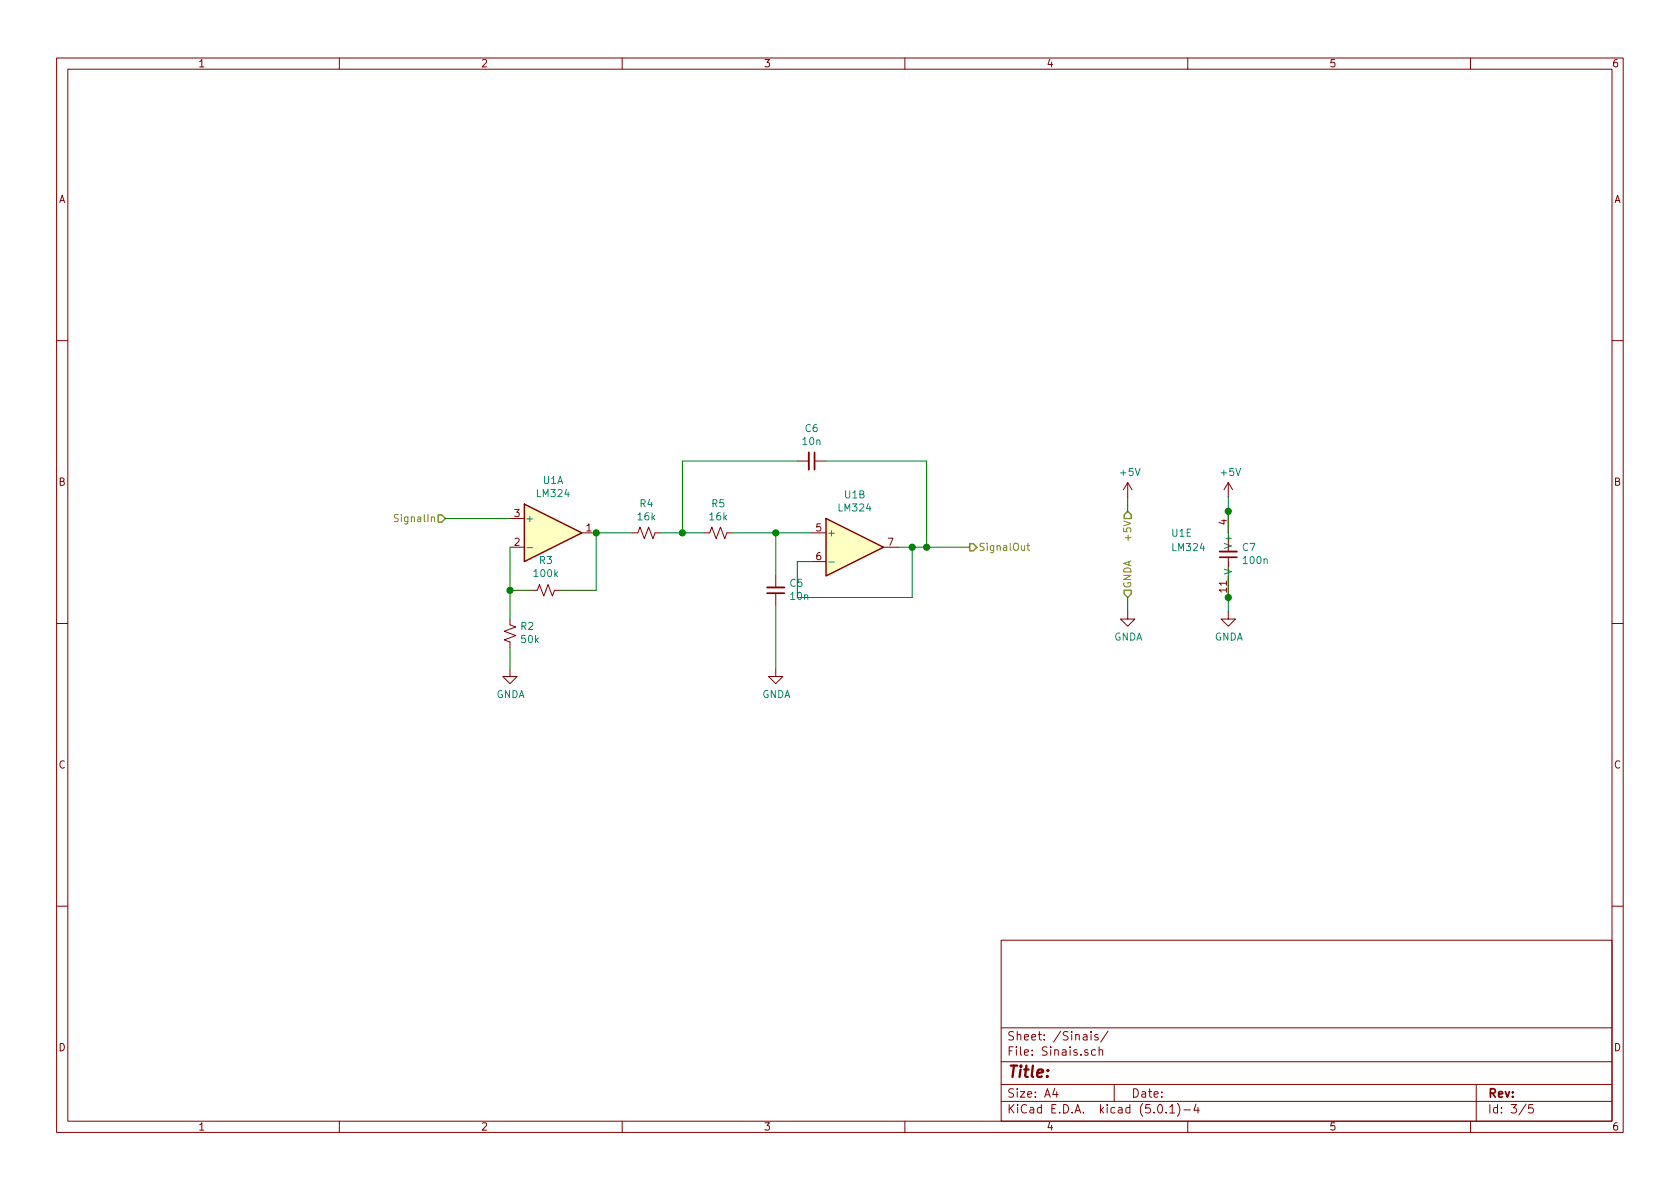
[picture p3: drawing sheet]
<svg xmlns="http://www.w3.org/2000/svg" width="297mm" height="210mm" viewBox="0 0 297 210" stroke-linecap="round" stroke-linejoin="round" font-family="sans-serif">
<g fill="none" stroke="#840000" stroke-width=".18">
<path d="M10 10.3h277v189.9h-277zM12 12.2h273v186.1h-273zM60 10.3v1.9M110 10.3v1.9M160 10.3v1.9M210 10.3v1.9M260 10.3v1.9M10 60.2h2M285 60.2h2M90.2 96.8h2.5M90.2 91.7h2.5M102.9 94.2h2.5"/>
<path d="M111.8 94.2h1l.4-1 .7 2 .8-2 .7 2 .4-1h1M124.5 94.2h1l.4-1 .7 2 .8-2 .7 2 .4-1h1M141 81.5h2M143.5 94.2h2.5M143.5 99.3h2.5M144 81.5h2M156.2 96.8h2.5M199.4 85.3l-.8 1.3M199.4 85.3v2.6M199.4 85.3l.8 1.3M217.2 85.3v2.6M217.2 90.4v3.8"/>
<path d="M217.2 95.5v2M217.2 98.5v2.1M217.2 85.3l-.8 1.3M217.2 85.3l.7 1.3M10 110.3h2M90.2 109.5v1l1 .4-2 .7 2 .8-2 .8 1 .3v1M90.2 118.4v1.2h1.2l-1.2 1.3-1.3-1.3h1.3M94 104.4h1l.4-1 .7 2 .8-2 .8 2 .3-1h1.1M137.2 118.4v1.2h1.2l-1.2 1.3-1.3-1.3h1.3M137.2 101.8v2.1M137.2 104.9v2M199.4 108.2v1.3h1.3l-1.3 1.2-1.3-1.2h1.3"/>
<path d="M217.2 108.2v1.3h1.2l-1.2 1.2-1.3-1.2h1.3M217.2 101.8v3.9M285 110.3h2M10 160.2h2M177 166.3h108v32h-108zM285 160.2h2M60 198.3v1.9M110 198.3v1.9M160 198.3v1.9M177 194.8h108M177 191.8h108M177 187.8h108"/>
<path d="M177 181.8h108M186.5 192.5l-.4 1h1M186.8 193v1M192.9 182.4v.2M192.9 182.9v1M193.7 185.7l-.4-.1-.3 .3 .1 .6h.6M194.1 183a.37 .37 0 0 0-.6 .1l.1 .3 .5 .1 .1 .1-.2 .3-.5-.1M194.3 185.7l.3-.1 .3 .1 .1 .9M194.3 185.1v1.5M195.9 182.3l-1.3 2M197 191.8v3M204.8 195.5l.4-.2a.94 .94 0 0 1 0 1.5 .79 .79 0 0 1-.4-1.3z"/>
<path d="M206.2 196.7v.1M206.8 195.8l.5-.5v1.5M206.8 196.8h.9M208.2 195.1a1.71 1.71 0 0 1 0 2.3M209.3 196.3h1.2M210 198.3v1.9M211.5 195.2l-.4 1.1h.9M211.8 195.8v1M260 198.3v1.9M261 191.8v6.5M269.8 195.2l-1.2 2M271 195.3h-.7v.7l.2-.1 .5 .1 .1 .2-.1 .5-.2 .1-.5-.1"/>
</g>
<g fill="#ffffc2" stroke="#ffffc2" stroke-width=".18">
<path d="M92.7 89.1l10.2 5.1-10.2 5.1z"/>
<path d="M146 91.7l10.2 5.1-10.2 5z"/>
</g>
<path d="M92.7 89.1l10.2 5.1-10.2 5.1zM146 91.7l10.2 5.1-10.2 5z" fill="none" stroke="#840000" stroke-width=".25"/>
<path d="M93.2 96.8h1M146.5 99.4h1M217.2 99.3v.9M216.5 100.7l1.2 .4-1.2 .4" fill="none" stroke="#008484" stroke-width=".18"/>
<path d="M143 80v3.1M215.6 97.5h3.1M135.6 103.9h3.1" fill="none" stroke="#840000" stroke-width=".33"/>
<path d="M144 80v3.1M215.6 98.5h3.1M135.6 104.9h3.1" fill="none" stroke="#840000" stroke-width=".3"/>
<g fill="none" stroke="#008400" stroke-width=".18">
<path d="M78.7 91.7h11.5M90.2 96.8v12.7M111.8 94.2h-6.4v10.2h-6.3M116.8 94.2h7.7M129.5 94.2h14M137.2 94.2v7.6M141 81.5h-20.4v12.7M146 81.5h17.8v15.3M158.7 96.8h12.7M161.3 96.8v8.9h-20.3v-6.4h2.5M199.4 87.9v2.5M217.2 87.9v7.6"/>
<path d="M90.2 114.5v3.9M90.2 104.4h3.8M137.2 106.9v11.5M199.4 105.7v2.5M217.2 100.6v7.6"/>
</g>
<g fill="#008400" stroke="#008400" stroke-width=".25">
<circle cx="90.2" cy="104.4" r=".51"/>
<circle cx="120.7" cy="94.2" r=".51"/>
<circle cx="137.2" cy="94.2" r=".51"/>
<circle cx="161.3" cy="96.8" r=".51"/>
<circle cx="105.4" cy="94.2" r=".51"/>
<circle cx="217.2" cy="105.7" r=".51"/>
<circle cx="217.2" cy="90.4" r=".51"/>
<circle cx="163.8" cy="96.8" r=".51"/>
</g>
<path d="M70.4 91.1l-.5-.1-.2 .1 .1 .4 .6 .3v.2l-.2 .2h-.5M181.6 96.5h.4M181.7 96.1v1l.3 .2" fill="none" stroke="#848400" stroke-width=".18"/>
<path d="M77.5 91.1h.6l.6 .6-.6 .6h-.6zM171.4 96.1h.7l.6 .7-.6 .6h-.7zM199.4 90.4l.6 .7v.6h-1.2v-.6zM198.8 104.4h1.2v.6l-.6 .7-.6-.7z" fill="none" stroke="#848400" stroke-width=".25"/>
<text font-size="2.8" fill="#840000" x="178" y="190.5">Title:</text>
<g font-size="2.1" fill="#840000">
<text x="178" y="184">Sheet: /Sinais/</text>
<text x="178" y="186.7">File: Sinais.sch</text>
<text x="178" y="196.9">KiCad E.D.A. kicad (5.0.1)-4</text>
<text x="178" y="194.1">Size: A4</text>
<text x="200" y="194.1">Date:</text>
<text x="263" y="194.1">Rev:</text>
<text x="263" y="196.9">Id: 3/5</text>
</g>
<g font-size="1.8" fill="#840000">
<text x="35" y="11.9">1</text>
<text x="85" y="11.9">2</text>
<text x="135" y="11.9">3</text>
<text x="185" y="11.9">4</text>
<text x="235" y="11.9">5</text>
<text x="285" y="11.9">6</text>
<text x="10.4" y="35.9">A</text>
<text x="285.4" y="35.9">A</text>
<text x="10.4" y="85.9">B</text>
<text x="285.4" y="85.9">B</text>
<text x="91" y="91.4">3</text>
<text x="103.7" y="94">1</text>
<text x="144.3" y="94">5</text>
<text x="216.9" y="92.8" transform="rotate(-90 216.9 92.8)">4</text>
<text x="91" y="96.5">2</text>
<text x="144.3" y="99.1">6</text>
<text x="157" y="96.5">7</text>
<text x="216.9" y="104.7" transform="rotate(-90 216.9 104.7)">11</text>
<text x="10.4" y="135.9">C</text>
<text x="285.4" y="135.9">C</text>
<text x="10.4" y="185.9">D</text>
<text x="285.4" y="185.9">D</text>
<text x="35" y="199.9">1</text>
<text x="85" y="199.9">2</text>
<text x="135" y="199.9">3</text>
<text x="185" y="199.9">4</text>
<text x="235" y="199.9">5</text>
<text x="285" y="199.9">6</text>
</g>
<g font-size="1.8" fill="#008484">
<text x="142.4" y="76.4">C6</text>
<text x="142" y="78.7">10n</text>
<text x="95" y="87.9">LM324</text>
<text x="96" y="85.6">U1A</text>
<text x="113.2" y="89.7">R4</text>
<text x="125.9" y="89.7">R5</text>
<text x="149.4" y="88.1">U1B</text>
<text x="198.2" y="84.2">+5V</text>
<text x="216" y="84.2">+5V</text>
<text x="92.8" y="92.3">+</text>
<text x="112.8" y="92">16k</text>
<text x="125.5" y="92">16k</text>
<text x="146.2" y="94.9">+</text>
<text x="148.4" y="90.4">LM324</text>
<text x="207.2" y="94.9">U1E</text>
<text x="95.4" y="99.7">R3</text>
<text x="207.4" y="97.5">LM324</text>
<text x="217.8" y="96.6" transform="rotate(-90 217.8 96.6)">V+</text>
<text x="219.7" y="97.4">C7</text>
<text x="220" y="99.7">100n</text>
<text x="94.5" y="102.1">100k</text>
<text x="139.7" y="103.8">C5</text>
<text x="139.8" y="106.1">10n</text>
<text x="92.1" y="111.4">R2</text>
<text x="92.2" y="113.7">50k</text>
<text x="196.9" y="113.3">GNDA</text>
<text x="214.7" y="113.3">GNDA</text>
<text x="87.7" y="123.4">GNDA</text>
<text x="134.7" y="123.4">GNDA</text>
</g>
<g font-size="1.8" fill="#848400">
<text x="70.3" y="92.3">SignalIn</text>
<text x="200" y="95.1" transform="rotate(-90 200 95.1)">+5V</text>
<text x="173" y="97.4">SignalOut</text>
<text x="200" y="104.1" transform="rotate(-90 200 104.1)">GNDA</text>
</g>
</svg>
